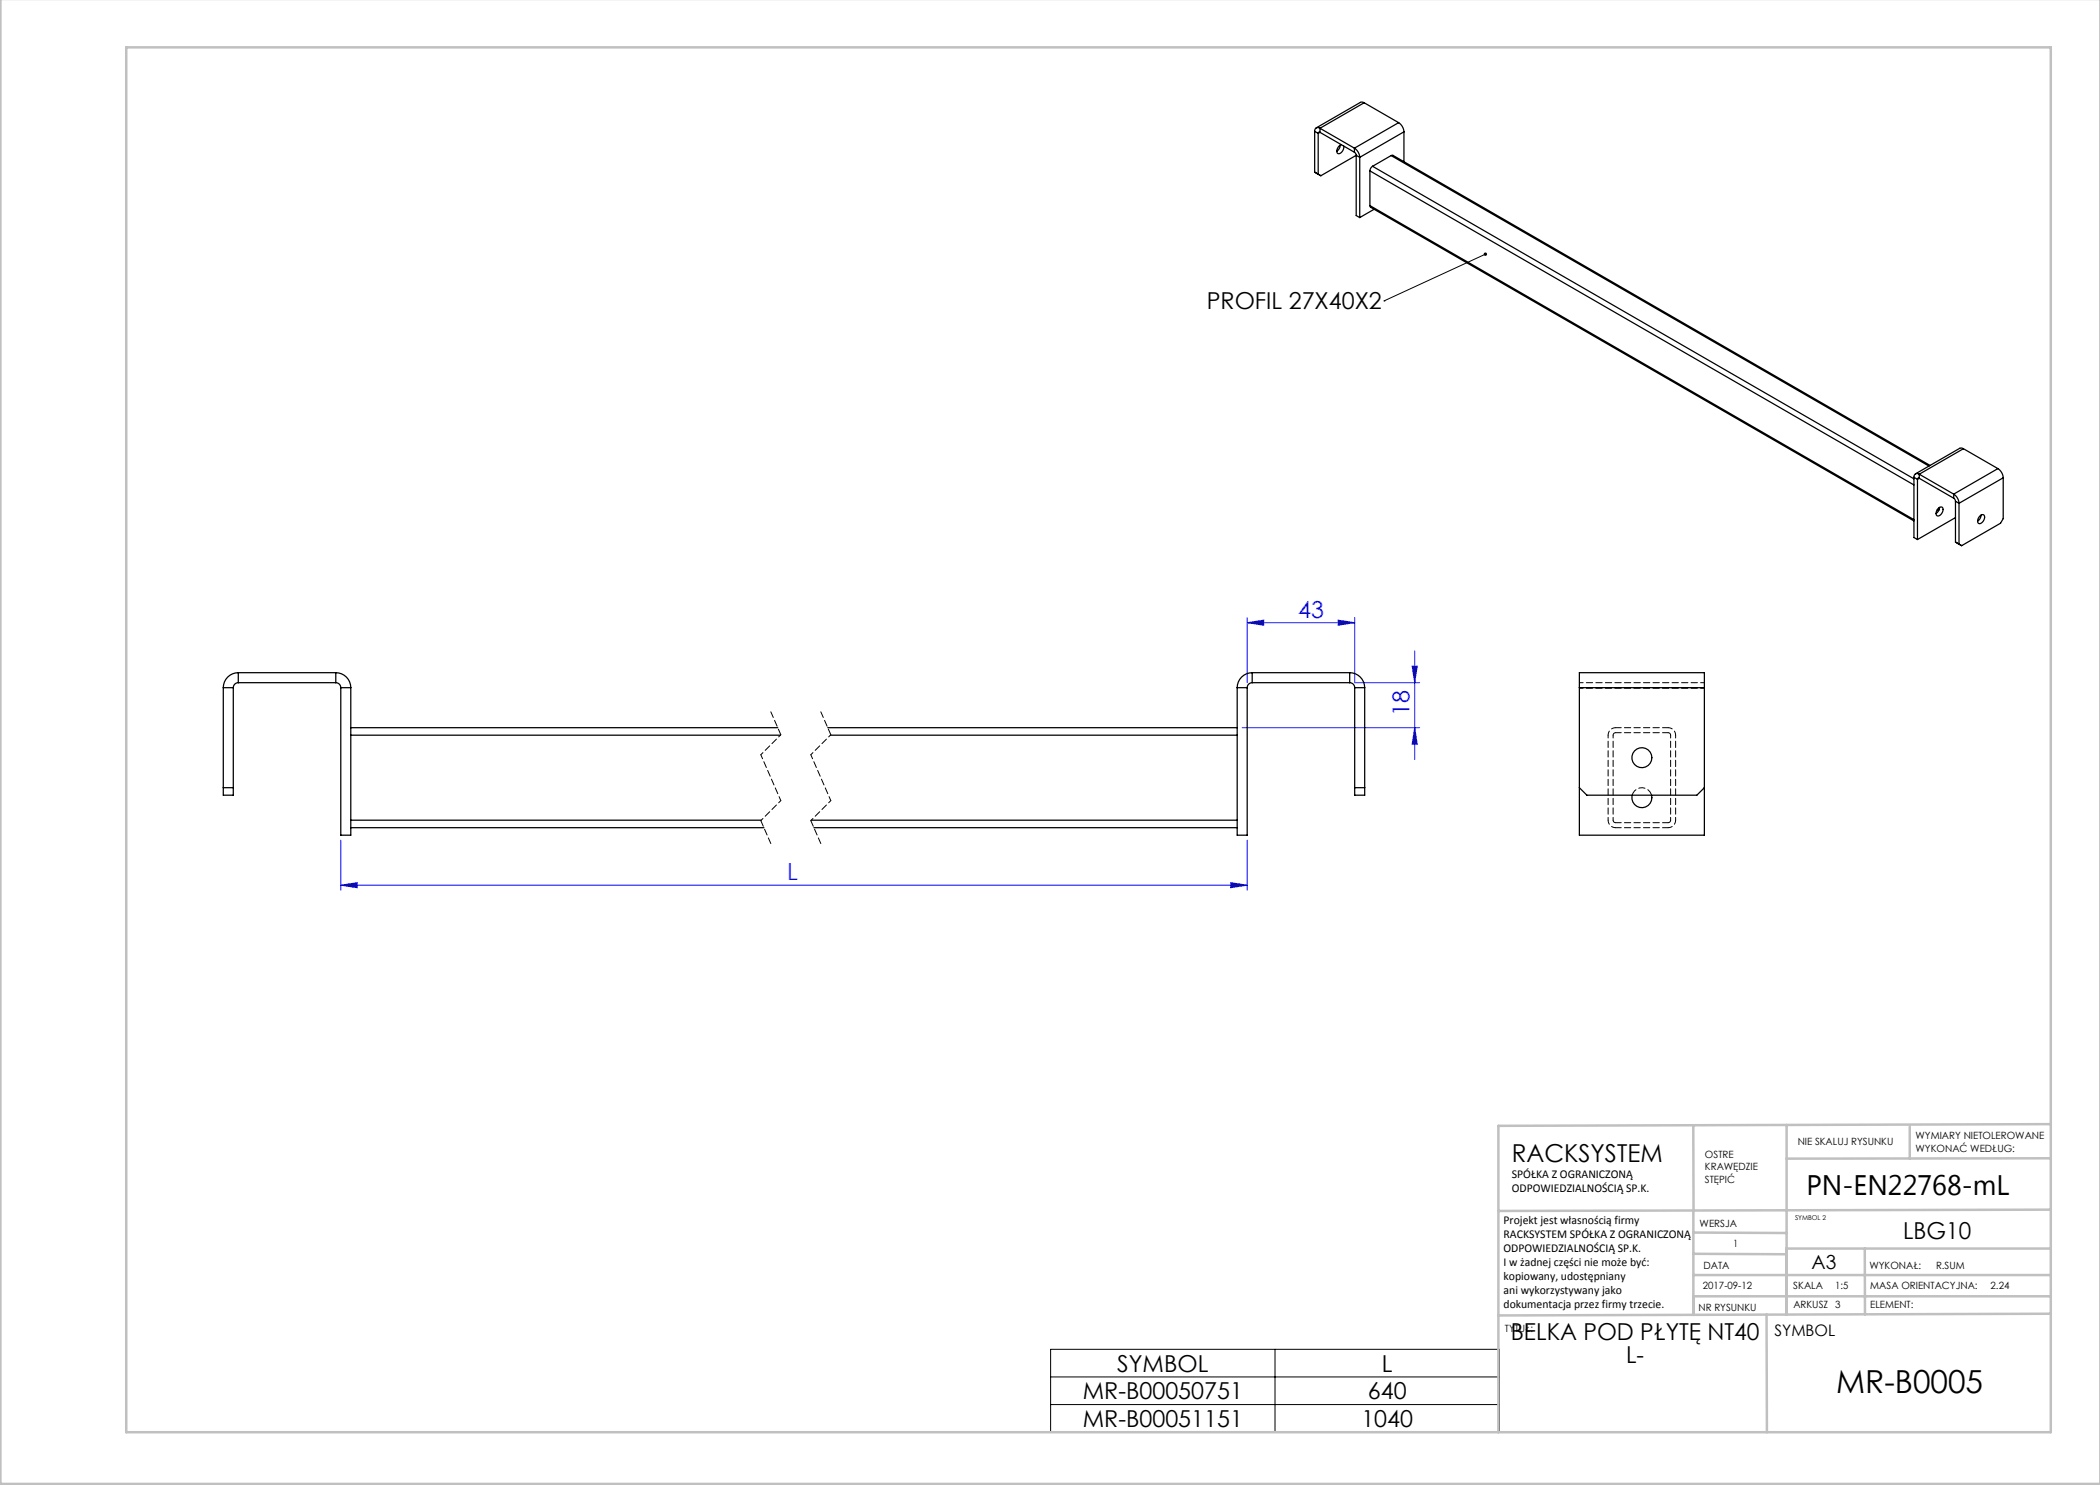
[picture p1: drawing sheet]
<svg xmlns="http://www.w3.org/2000/svg" width="420mm" height="297mm" viewBox="0 0 420 297" stroke-linecap="round" stroke-linejoin="round" font-family="sans-serif">
<g fill="none" stroke="#00f" stroke-width=".2">
<path d="M249.4 124.5l3.3-.5v1zM249.4 123.5v13M249.4 124.5h21.5M267.6 124l3.3 .5-3.3 .5zM270.9 123.5v13h13M282.4 133.2h1l-.5 3.3zM282.9 130.2v21.7M248.4 145.5h35.5M282.9 145.5l.5 3.3h-1zM68.2 177l3.3-.5v1zM68.2 168v10M68.2 177h181.2"/>
<path d="M246.1 176.5l3.3 .5-3.3 .5zM249.4 168v10"/>
</g>
<path d="M297.1 50.8l-20.3 9.4M276.8 60.2h.1M210.1 269.9h89.8v16.5h-89.8zM210.1 275.4h89.8M255 269.9v16.5M210.1 280.9h89.8" fill="none" stroke="#000" stroke-width=".2"/>
<path d="M154.2 142.4l2 4.6M164.2 142.4l2 4.6M152.2 164.1l2 4.6M162.2 164.1l2 4.6" fill="none" stroke="#000" stroke-width=".2" stroke-dasharray="1.3 .6"/>
<path d="M156.2 147l-4 4M166.2 147l-4 4M156.2 160.1l-4 4M166.2 160.1l-4 4" fill="none" stroke="#000" stroke-width=".2" stroke-dasharray="1.3 .6" stroke-dashoffset=".7"/>
<path d="M152.2 151l4 9.1M162.2 151l4 9.1" fill="none" stroke="#000" stroke-width=".2" stroke-dasharray="1.3 .6" stroke-dashoffset=".4"/>
<g fill="none" stroke="#c0c0c0" stroke-width=".5">
<path d="M.1 -.1v296.9h419.9M25.2 9.5h385v276.9h-385zM338.7 225.2v16.9M357.3 225v37.9M382 225.4v6.3M410.1 224.8l-110.4 .4v61.2M410.1 231.7h-52.8M338.7 259.3h71.5M338.7 255h71.5M338.7 250.8l18.6 .1M338.7 246.5l18.6 .1M338.7 242.1v20.9"/>
<path d="M373 249.7v13.2M410.1 241.9l-110.4 .3M410.2 249.7h-52.9v13.2M353.3 262.9l.1 23.5M410.2 262.7l-110.5 .4"/>
</g>
<path d="M296.8 50.6a.34 .34 0 0 1 .6 .1l-.3 .1 .3-.1a.34 .34 0 0 1-.4 .5 .34 .34 0 0 1-.2-.6z" fill="#000"/>
<g fill="#00f">
<path d="M246.1 176.5l3.3 .5-3.3 .5zM68.2 177l3.3-.5v1z"/>
<path d="M249.4 124.5l3.3-.5v1zM267.6 124l3.3 .5-3.3 .5z"/>
<path d="M282.9 145.5l.5 3.3h-1zM282.4 133.2h1l-.5 3.3z"/>
</g>
<g fill="none" stroke="#000" stroke-width=".25">
<path d="M262.9 26.3l.7 .4M262.9 26.3v8.1l1.3 .7 7-4M263.6 26.7v8.1M264 25.7a.65 .65 0 0 0-.8-.1 .65 .65 0 0 0-.3 .7M264 26.5l-.3-.1-.1 .3M264 25.7l6.9 3.9M264 26.5l6.9 4M264 25.7v.8M264 26.5l-.4 .2M268.1 29l-.2 .7-.5 .5M268.3 28.9l-.7 .6-.2 .7M268.7 29.2a1.3 1.3 0 0 1-1.1 1.5l-.2-.5"/>
<path d="M270.9 29.6a2.34 2.34 0 0 1 1 1.9M270.9 30.5l.3 .6M270.9 29.6v.9M271.2 31.1l.7 .4M271.2 31.1v12l.7 .4M271.9 31.5v12M272.8 20.6l-.4-.2-.3 .1-8.9 5.1M272.8 20.6l6.9 3.9M272.8 20.6l-8.8 5.1M274 34.2v6.9M274 34.2l108.8 62.8M274.5 33.3l-.4 .4-.1 .5"/>
<path d="M274.5 33.3l108.3 62.5M278.2 31.1h.4l107.4 62M278.2 31.1l-3.7 2.2M278.2 31.1l107.6 62.1M279.7 24.5a2.34 2.34 0 0 1 1.1 1.9M279.7 24.5l-8.8 5.1M280.8 26.4l-8.9 5.1M280.8 26.4v5.9M274 41.1l.1 .4 108.7 62.7M274 41.1l108.8 62.8M274.8 41.9l-2.9 1.6M382.8 95.5l.7 .4"/>
<path d="M382.8 95.5v12l.7 .4M383.5 95.9v12M383.8 94.8a.65 .65 0 0 0-.7 0 .65 .65 0 0 0-.3 .7M383.8 95.7l-.2-.1-.1 .3M383.8 94.8l6.9 4M383.8 95.7l6.9 3.9M383.8 94.8v.9M383.8 95.7l-.3 .2M390.7 98.8a2.35 2.35 0 0 1 1.1 1.9M390.7 99.6l.4 .7M390.7 98.8v.8M392.7 89.7l-.4-.1-.4 .1-8.8 5.1"/>
<path d="M392.7 89.7l-8.9 5.1M392.7 89.7l6.9 4M399.6 93.7a2.35 2.35 0 0 1 1 1.9M399.6 93.7l-8.9 5.1M400.6 95.6l-8.8 5.1M400.6 95.6v8.1l-.5 .9-7.8 4.5-1.2-.7v-8.1M387.5 101.9l.2 .2M387.7 101.7l.2 .1M387.8 101.6a.5 .5 0 0 1 .6-.1 .5 .5 0 0 1 .2 .6 .9 .9 0 0 1-1.3 .9v-.7zM387.9 101.5l-.3 .8-.4 .4M391.1 100.3l.7 .4M391.1 103.5l-7.6 4.4"/>
<path d="M391.8 100.7v8.1M396.1 103.1a.5 .5 0 0 1 .7-.1 .5 .5 0 0 1 .1 .7 .9 .9 0 0 1-1.3 .8v-.7zM396.2 103l-.2 .8-.5 .4M44.7 137.5h2M44.7 137.5v21.5h2v-21.5M47.7 134.5a3 3 0 0 0-3 3M47.7 136.5a1 1 0 0 0-1 1M47.7 136.5h19.5M47.7 134.5h19.5M47.7 134.5v2M67.2 134.5a3 3 0 0 1 3 3M67.2 136.5a1 1 0 0 1 1 1"/>
<path d="M67.2 134.5v2M68.2 137.5v29.5h2v-29.5M68.2 137.5h2M247.4 137.5v29.5h2v-29.5M247.4 137.5h2M250.4 134.5a3 3 0 0 0-3 3M250.4 136.5a1 1 0 0 0-1 1M250.4 134.5v2M250.4 136.5h19.5M250.4 134.5h19.5M269.9 136.5a1 1 0 0 1 1 1M269.9 134.5a3 3 0 0 1 3 3"/>
<path d="M269.9 134.5v2M270.9 137.5h2M270.9 137.5v21.5h2v-21.5M315.9 137.5v-3h25v3M315.9 137.5v29.5h25v-29.5M315.9 137.5h25M44.7 157.5h2M70.2 145.5h85.3M70.2 147h85.9M165.5 145.5h81.9M166.1 147h81.3M270.9 157.5h2"/>
<path d="M315.9 157.5l1.5 1.5h22l1.5-1.5M326.4 159a2 2 0 0 0 2 2.5 2 2 0 0 0 1.9-2.5M70.2 164h82.1M70.2 165.5h82.6M162.3 164h85.1M162.8 165.5h84.6"/>
<circle cx="328.4" cy="151.5" r="2"/>
</g>
<path d="M321.6 147v17M322.6 147v17M334.1 164v-17M335.1 164v-17" fill="none" stroke="#000" stroke-width=".2" stroke-dasharray="1.3 .6" stroke-dashoffset=".7"/>
<path d="M323.1 145.5a1.5 1.5 0 0 0-1.5 1.5M323.1 146.5l-.3 .2-.2 .3M334.1 147l-.1-.3-.4-.2M335.1 147a1.5 1.5 0 0 0-1.5-1.5M321.6 164a1.5 1.5 0 0 0 1.5 1.5M322.6 164l.2 .4 .3 .1M333.6 164.5l.4-.1 .1-.4M333.6 165.5a1.5 1.5 0 0 0 1.5-1.5" fill="none" stroke="#000" stroke-width=".2" stroke-dasharray="1.3 .6" stroke-dashoffset=".4"/>
<path d="M333.6 146.5h-10.5M333.6 145.5h-10.5M323.1 164.5h10.5M323.1 165.5h10.5" fill="none" stroke="#000" stroke-width=".2" stroke-dasharray="1.3 .6" stroke-dashoffset=".1"/>
<path d="M315.9 137.5h25M315.9 136.5h25M340.9 137.5h-25" fill="none" stroke="#000" stroke-width=".2" stroke-dasharray="1.3 .6" stroke-dashoffset=".5"/>
<path d="M330.3 159a2 2 0 0 0-1.9-1.5 2 2 0 0 0-2 1.5" fill="none" stroke="#000" stroke-width=".2" stroke-dasharray="1.3 .6" stroke-dashoffset="-.1"/>
<text font-size="6.3" x="367.2" y="278.5">MR-B0005</text>
<text font-size="5.6" x="361.3" y="239.1">PN-EN22768-mL</text>
<text font-size="4.9" x="302.4" y="232.4">RACKSYSTEM</text>
<g font-size="4.7">
<text x="241.3" y="61.8">PROFIL 27X40X2</text>
<text x="380.6" y="247.8">LBG10</text>
<text x="302.1" y="268.1">BELKA POD PŁYTĘ NT40</text>
<text x="223.4" y="274.3">SYMBOL</text>
<text x="276.4" y="274.3">L</text>
<text x="325.2" y="272.6">L-</text>
<text x="216.5" y="279.8">MR-B00050751</text>
<text x="273.6" y="279.8">640</text>
<text x="216.5" y="285.4">MR-B00051151</text>
<text x="272.3" y="285.4">1040</text>
</g>
<g font-size="4.7" fill="#00f">
<text x="259.6" y="123.5">43</text>
<text x="281.9" y="143.2" transform="rotate(-90 281.9 143.2)">18</text>
<text x="157.4" y="176">L</text>
</g>
<text font-size="3.9" x="362.3" y="253.8">A3</text>
<text font-size="3.2" x="354.9" y="267.2">SYMBOL</text>
<g font-size="2.4">
<text x="302.4" y="235.6">SPÓŁKA Z OGRANICZONĄ</text>
<text x="302.4" y="238.4">ODPOWIEDZIALNOŚCIĄ SP.K.</text>
<text x="300.7" y="244.7">Projekt jest własnością firmy</text>
<text x="300.7" y="247.5">RACKSYSTEM SPÓŁKA Z OGRANICZONĄ</text>
<text x="300.7" y="250.3">ODPOWIEDZIALNOŚCIĄ SP.K.</text>
<text x="300.7" y="253.1">I w żadnej części nie może być:</text>
<text x="300.7" y="256">kopiowany, udostępniany</text>
<text x="300.7" y="258.8">ani wykorzystywany jako</text>
<text x="300.7" y="261.6">dokumentacja przez firmy trzecie.</text>
</g>
<g font-size="2">
<text x="383.1" y="227.9">WYMIARY NIETOLEROWANE</text>
<text x="341" y="231.6">OSTRE</text>
<text x="359.5" y="228.9">NIE SKALUJ RYSUNKU</text>
<text x="383.1" y="230.4">WYKONAĆ WEDŁUG:</text>
<text x="341" y="234.1">KRAWĘDZIE</text>
<text x="341" y="236.6">STĘPIĆ</text>
<text x="339.9" y="245.4">WERSJA</text>
<text x="346.6" y="249.5">1</text>
<text x="340.6" y="257.7">2017-09-12</text>
<text x="340.7" y="253.8">DATA</text>
<text x="358.7" y="257.7">SKALA</text>
<text x="367" y="257.7">1:5</text>
<text x="373.9" y="253.8">WYKONAŁ:</text>
<text x="374.1" y="257.7">MASA ORIENTACYJNA:</text>
<text x="387.2" y="253.8">R.SUM</text>
<text x="398.1" y="257.7">2.24</text>
<text x="339.7" y="262.3">NR RYSUNKU</text>
<text x="358.7" y="261.7">ARKUSZ 3</text>
<text x="374.1" y="261.7">ELEMENT:</text>
<text x="301" y="266.4">TYTUŁ:</text>
</g>
<text font-size="1.3" x="359" y="244">SYMBOL 2</text>
</svg>
